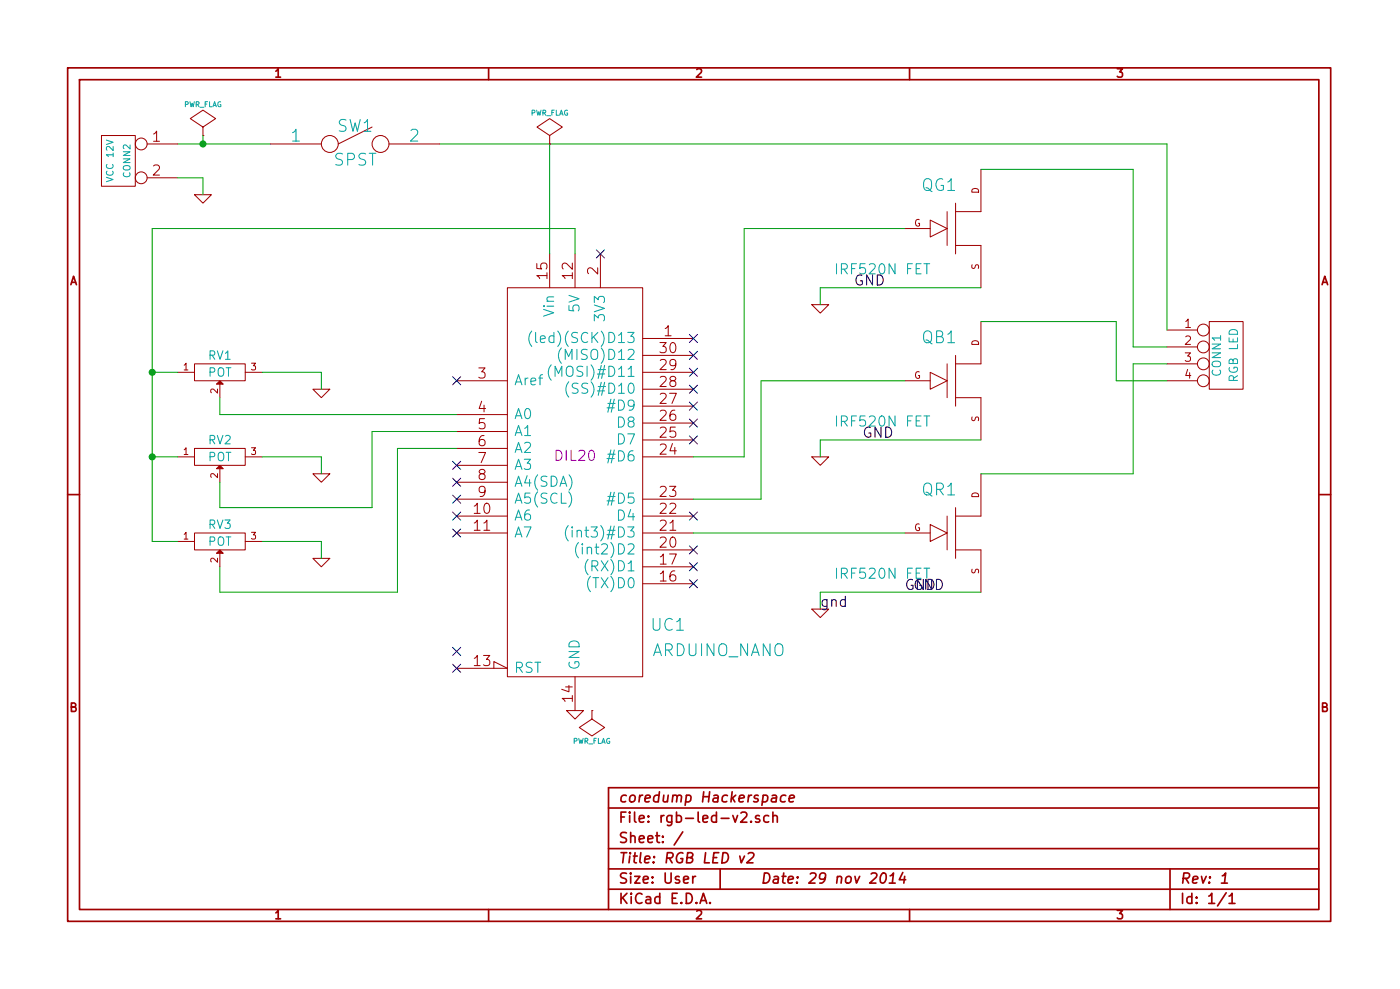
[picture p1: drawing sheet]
EESchema Schematic File Version 2
LIBS:power
LIBS:device
LIBS:transistors
LIBS:conn
LIBS:linear
LIBS:regul
LIBS:74xx
LIBS:cmos4000
LIBS:adc-dac
LIBS:memory
LIBS:xilinx
LIBS:special
LIBS:microcontrollers
LIBS:dsp
LIBS:microchip
LIBS:analog_switches
LIBS:motorola
LIBS:texas
LIBS:intel
LIBS:audio
LIBS:interface
LIBS:digital-audio
LIBS:philips
LIBS:display
LIBS:cypress
LIBS:siliconi
LIBS:opto
LIBS:atmel
LIBS:contrib
LIBS:valves
LIBS:arduino-nano
LIBS:rgb-led-v2-cache
EELAYER 27 0
EELAYER END
$Descr User 8268 5846
encoding utf-8
Sheet 1 1
Title "RGB LED v2"
Date "29 nov 2014"
Rev "1"
Comp "coredump Hackerspace"
Comment1 ""
Comment2 ""
Comment3 ""
Comment4 ""
$EndDescr
$Comp
L FET_N QR1
U 1 1
P 5650 3150
F 0 "QR1" H 5553 3400 70  0000 C CNN
F 1 "IRF520N FET" H 5503 2903 60  0000 R CNN
F 2 "~" H 5650 3150 60  0000 C CNN
F 3 "~" H 5650 3150 60  0000 C CNN
	1    5650 3150
	1    0    0    -1  
$EndComp
$Comp
L FET_N QG1
U 1 1
P 5650 1350
F 0 "QG1" H 5553 1600 70  0000 C CNN
F 1 "IRF520N FET" H 5503 1103 60  0000 R CNN
F 2 "~" H 5650 1350 60  0000 C CNN
F 3 "~" H 5650 1350 60  0000 C CNN
	1    5650 1350
	1    0    0    -1  
$EndComp
$Comp
L FET_N QB1
U 1 1
P 5650 2250
F 0 "QB1" H 5553 2500 70  0000 C CNN
F 1 "IRF520N FET" H 5503 2003 60  0000 R CNN
F 2 "~" H 5650 2250 60  0000 C CNN
F 3 "~" H 5650 2250 60  0000 C CNN
	1    5650 2250
	1    0    0    -1  
$EndComp
$Comp
L CONN_4 CONN1
U 1 1
P 7250 2100
F 0 "CONN1" V 7200 2100 50  0000 C CNN
F 1 "RGB LED" V 7300 2100 50  0000 C CNN
F 2 "~" H 7250 2100 60  0000 C CNN
F 3 "~" H 7250 2100 60  0000 C CNN
	1    7250 2100
	1    0    0    -1  
$EndComp
$Comp
L POT RV1
U 1 1
P 1300 2200
F 0 "RV1" H 1300 2100 50  0000 C CNN
F 1 "POT" H 1300 2200 50  0000 C CNN
F 2 "~" H 1300 2200 60  0000 C CNN
F 3 "~" H 1300 2200 60  0000 C CNN
	1    1300 2200
	1    0    0    1   
$EndComp
$Comp
L POT RV2
U 1 1
P 1300 2700
F 0 "RV2" H 1300 2600 50  0000 C CNN
F 1 "POT" H 1300 2700 50  0000 C CNN
F 2 "~" H 1300 2700 60  0000 C CNN
F 3 "~" H 1300 2700 60  0000 C CNN
	1    1300 2700
	1    0    0    1   
$EndComp
$Comp
L POT RV3
U 1 1
P 1300 3200
F 0 "RV3" H 1300 3100 50  0000 C CNN
F 1 "POT" H 1300 3200 50  0000 C CNN
F 2 "~" H 1300 3200 60  0000 C CNN
F 3 "~" H 1300 3200 60  0000 C CNN
	1    1300 3200
	1    0    0    1   
$EndComp
$Comp
L ARDUINO_NANO UC1
U 1 1
P 3400 2650
F 0 "UC1" H 3950 1600 70  0000 C CNN
F 1 "ARDUINO_NANO" H 4250 1450 70  0000 C CNN
F 2 "DIL20" H 3400 2600 60  0000 C CNN
F 3 "" H 3400 2650 60  0000 C CNN
	1    3400 2650
	1    0    0    -1  
$EndComp
$Comp
L GND #PWR01
U 1 1
P 4850 1800
F 0 "#PWR01" H 4850 1800 30  0001 C CNN
F 1 "GND" H 4850 1730 30  0001 C CNN
F 2 "" H 4850 1800 60  0000 C CNN
F 3 "" H 4850 1800 60  0000 C CNN
	1    4850 1800
	1    0    0    -1  
$EndComp
$Comp
L GND #PWR02
U 1 1
P 4850 2700
F 0 "#PWR02" H 4850 2700 30  0001 C CNN
F 1 "GND" H 4850 2630 30  0001 C CNN
F 2 "" H 4850 2700 60  0000 C CNN
F 3 "" H 4850 2700 60  0000 C CNN
	1    4850 2700
	1    0    0    -1  
$EndComp
$Comp
L PWR_FLAG #FLG04
U 1 1
P 3500 4200
F 0 "#FLG04" H 3500 4295 30  0001 C CNN
F 1 "PWR_FLAG" H 3500 4380 30  0000 C CNN
F 2 "" H 3500 4200 60  0000 C CNN
F 3 "" H 3500 4200 60  0000 C CNN
	1    3500 4200
	-1   0    0    1   
$EndComp
NoConn ~ 2700 2250
NoConn ~ 2700 2750
NoConn ~ 2700 2850
NoConn ~ 2700 2950
NoConn ~ 2700 3050
NoConn ~ 2700 3150
NoConn ~ 2700 3950
NoConn ~ 4100 3450
NoConn ~ 4100 3350
NoConn ~ 4100 3250
NoConn ~ 4100 3050
NoConn ~ 4100 2600
NoConn ~ 4100 2500
NoConn ~ 4100 2400
NoConn ~ 4100 2300
NoConn ~ 4100 2200
NoConn ~ 4100 2100
NoConn ~ 4100 2000
NoConn ~ 3550 1500
NoConn ~ 2700 3850
Wire Wire Line
	3400 1350 3400 1500
Wire Wire Line
	900  1350 3400 1350
Wire Wire Line
	900  1350 900  3200
Wire Wire Line
	900  2200 1050 2200
Wire Wire Line
	900  2700 1050 2700
Connection ~ 900  2200
Wire Wire Line
	900  3200 1050 3200
Connection ~ 900  2700
Wire Wire Line
	1550 3200 1900 3200
Wire Wire Line
	1550 2700 1900 2700
Wire Wire Line
	1300 2350 1300 2450
Wire Wire Line
	1300 2450 2700 2450
Wire Wire Line
	1300 2850 1300 3000
Wire Wire Line
	1300 3000 2200 3000
Wire Wire Line
	2200 3000 2200 2550
Wire Wire Line
	2200 2550 2700 2550
Wire Wire Line
	1300 3350 1300 3500
Wire Wire Line
	1300 3500 2350 3500
Wire Wire Line
	2350 3500 2350 2650
Wire Wire Line
	2350 2650 2700 2650
Wire Wire Line
	4100 3150 5350 3150
Wire Wire Line
	4100 2950 4500 2950
Wire Wire Line
	4500 2950 4500 2250
Wire Wire Line
	4500 2250 5350 2250
Wire Wire Line
	4100 2700 4400 2700
Wire Wire Line
	4400 2700 4400 1350
Wire Wire Line
	4400 1350 5350 1350
Wire Wire Line
	5800 1700 4850 1700
Wire Wire Line
	5800 2600 4850 2600
Wire Wire Line
	6900 2050 6700 2050
Wire Wire Line
	6700 2050 6700 1000
Wire Wire Line
	6700 1000 5800 1000
Wire Wire Line
	6900 2150 6700 2150
Wire Wire Line
	6700 2150 6700 2800
Wire Wire Line
	6700 2800 5800 2800
Wire Wire Line
	6900 2250 6600 2250
Wire Wire Line
	6600 2250 6600 1900
Wire Wire Line
	6600 1900 5800 1900
Wire Wire Line
	6900 850  6900 1950
Wire Wire Line
	4850 1700 4850 1800
Wire Wire Line
	4850 2600 4850 2700
Wire Wire Line
	1050 850  1600 850 
Wire Wire Line
	3250 850  3250 1500
Wire Wire Line
	2600 850  6900 850 
$Comp
L PWR_FLAG #FLG05
U 1 1
P 1200 800
F 0 "#FLG05" H 1200 895 30  0001 C CNN
F 1 "PWR_FLAG" H 1200 980 30  0000 C CNN
F 2 "" H 1200 800 60  0000 C CNN
F 3 "" H 1200 800 60  0000 C CNN
	1    1200 800 
	1    0    0    -1  
$EndComp
Wire Wire Line
	1200 800  1200 850 
Connection ~ 1200 850 
$Comp
L GND #PWR06
U 1 1
P 1900 3300
F 0 "#PWR06" H 1900 3300 30  0001 C CNN
F 1 "GND" H 1900 3230 30  0001 C CNN
F 2 "" H 1900 3300 60  0000 C CNN
F 3 "" H 1900 3300 60  0000 C CNN
	1    1900 3300
	-1   0    0    -1  
$EndComp
$Comp
L GND #PWR07
U 1 1
P 1900 2800
F 0 "#PWR07" H 1900 2800 30  0001 C CNN
F 1 "GND" H 1900 2730 30  0001 C CNN
F 2 "" H 1900 2800 60  0000 C CNN
F 3 "" H 1900 2800 60  0000 C CNN
	1    1900 2800
	-1   0    0    -1  
$EndComp
$Comp
L GND #PWR08
U 1 1
P 1900 2300
F 0 "#PWR08" H 1900 2300 30  0001 C CNN
F 1 "GND" H 1900 2230 30  0001 C CNN
F 2 "" H 1900 2300 60  0000 C CNN
F 3 "" H 1900 2300 60  0000 C CNN
	1    1900 2300
	-1   0    0    -1  
$EndComp
Wire Wire Line
	1900 2200 1900 2300
Wire Wire Line
	1900 2700 1900 2800
Wire Wire Line
	1900 3200 1900 3300
$Comp
L GND #PWR09
U 1 1
P 3400 4200
F 0 "#PWR09" H 3400 4200 30  0001 C CNN
F 1 "GND" H 3400 4130 30  0001 C CNN
F 2 "" H 3400 4200 60  0000 C CNN
F 3 "" H 3400 4200 60  0000 C CNN
	1    3400 4200
	1    0    0    -1  
$EndComp
Wire Wire Line
	1900 2200 1550 2200
$Comp
L SPST SW1
U 1 1
P 2100 850
F 0 "SW1" H 2100 950 70  0000 C CNN
F 1 "SPST" H 2100 750 70  0000 C CNN
F 2 "~" H 2100 850 60  0000 C CNN
F 3 "~" H 2100 850 60  0000 C CNN
	1    2100 850 
	1    0    0    -1  
$EndComp
$Comp
L PWR_FLAG #FLG010
U 1 1
P 3250 850
F 0 "#FLG010" H 3250 945 30  0001 C CNN
F 1 "PWR_FLAG" H 3250 1030 30  0000 C CNN
F 2 "" H 3250 850 60  0000 C CNN
F 3 "" H 3250 850 60  0000 C CNN
	1    3250 850 
	1    0    0    -1  
$EndComp
$Comp
L CONN_2 CONN2
U 1 1
P 700 950
F 0 "CONN2" V 650 950 40  0000 C CNN
F 1 "VCC 12V" V 750 950 40  0000 C CNN
F 2 "~" H 700 950 60  0000 C CNN
F 3 "~" H 700 950 60  0000 C CNN
	1    700  950 
	-1   0    0    -1  
$EndComp
$Comp
L GND #PWR011
U 1 1
P 1200 1150
F 0 "#PWR011" H 1200 1150 30  0001 C CNN
F 1 "GND" H 1200 1080 30  0001 C CNN
F 2 "" H 1200 1150 60  0000 C CNN
F 3 "" H 1200 1150 60  0000 C CNN
	1    1200 1150
	1    0    0    -1  
$EndComp
Wire Wire Line
	1050 1050 1200 1050
Wire Wire Line
	1200 1050 1200 1150
Wire Wire Line
	4850 3500 4850 3600
Wire Wire Line
	5800 3500 4850 3500
$Comp
L GND #PWR03
U 1 1
P 4850 3600
F 0 "#PWR03" H 4850 3600 30  0001 C CNN
F 1 "GND" H 4850 3530 30  0001 C CNN
F 2 "" H 4850 3600 60  0000 C CNN
F 3 "" H 4850 3600 60  0000 C CNN
	1    4850 3600
	1    0    0    -1  
$EndComp
Text Label 5350 3500 0    60   ~ 0
GND
Text Label 5400 3500 0    60   ~ 0
GND
Text Label 5050 1700 0    60   ~ 0
GND
Text Label 5100 2600 0    60   ~ 0
GND
Text Label 4850 3600 0    60   ~ 0
gnd
$EndSCHEMATC
